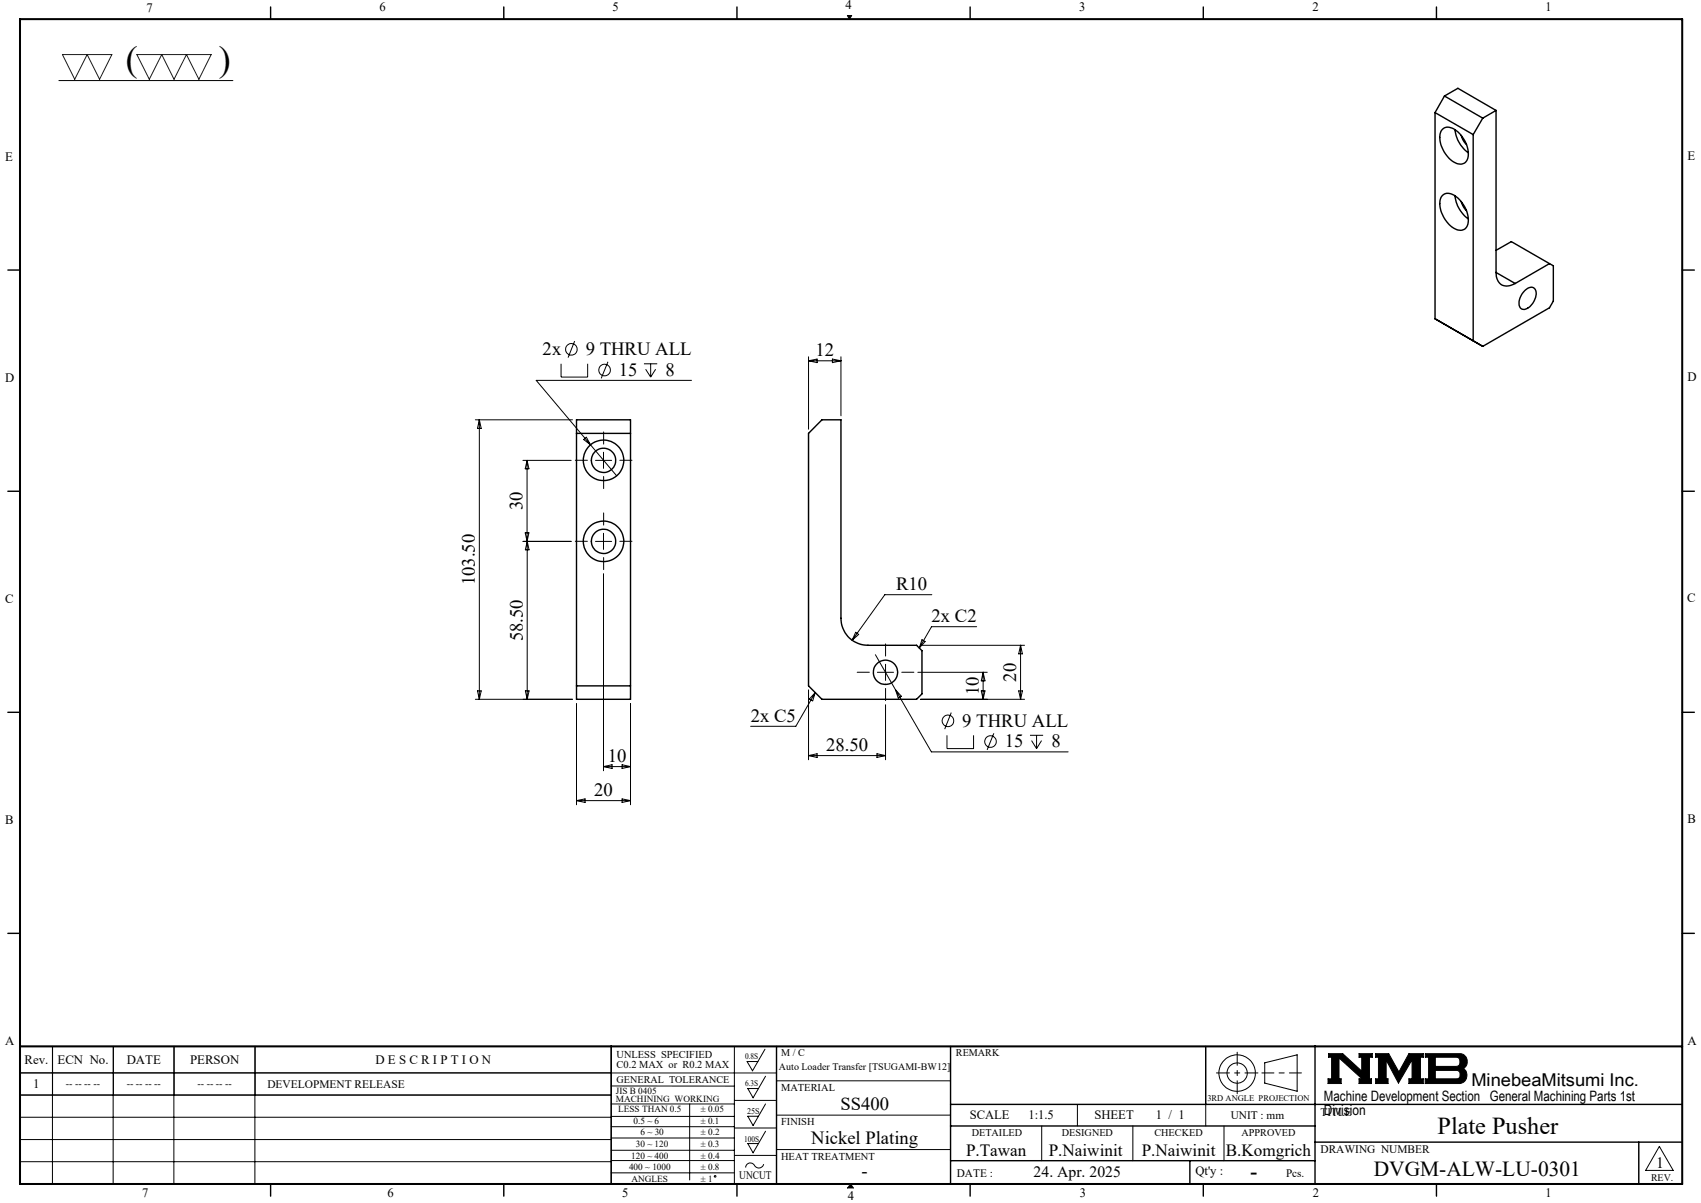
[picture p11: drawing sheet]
<svg xmlns="http://www.w3.org/2000/svg" width="420mm" height="297mm" viewBox="0 0 420 297" stroke-linecap="round" stroke-linejoin="round" font-family="sans-serif">
<g fill="none" stroke="#000" stroke-width=".25">
<path d="M14.5 19.9h43M209.2 3.8h1.1l-.6 .9zM138.5 89.8v3.3h6.6v-3.3M141.9 84.2l-1.6 4.1M150.1 89.3l-1.7 4.1M159 89.8h3.3M159.4 91.2l1.3 1.9M160.7 89.8v3.3M161.9 91.2l-1.2 1.9M170.7 93.9h-38.3l19.9 23.6M199.6 88.1v17.9M199.6 89.1h8"/>
<path d="M199.6 89.1l2.2-.5v.9zM205.5 88.6l2.1 .5-2.1 .4zM207.6 88.1v14.6M117.4 103.6h24M118.4 103.6v69M118.4 103.6l.4 2.2h-.9zM129.1 113.7h11.9M130.1 113.7v20M130.1 113.7l.5 2h-.9zM144.1 108.5l.7-.6 1 1.9zM147 113.7h4M149 111.7v3.9"/>
<path d="M129.1 133.7h11.9M129.7 131.5h.9l-.5 2.2zM130.2 133.7v38.9M130.2 133.7l.4 2h-.9zM147 133.7h4M149 131.7v3.9M149 141.6v48.7M211.3 156.1l.7 .5-1.6 1.5zM227.3 159.3h25.7M227.6 157.9l.8 .5-1.4 1.6zM230.1 146.8h-11.6l-8.1 11.3M241.2 154.7h-11.2l-3 5.3"/>
<path d="M252 159.3v13.3M252 159.3l.4 2.1h-.9zM117.4 172.6h24M117.9 170.6h.9l-.4 2zM129.7 170.6h.9l-.4 2zM142.3 173.7v25M155.7 173.7v25M199.6 170.3v17.3M201.3 171l-.6 2-.9-.4zM201.3 171l-4.8 8.3h-11.2M216.1 161.6l5 8.7M216.6 166h4"/>
<path d="M218.7 164v4M218.7 174v13.6M221.1 170.3l8.9 15.3h33.7M221.1 170.3l1.5 1.6-.8 .5zM226.6 166h17.2M227.3 172.6h25.7M234.9 175.9l-1.6 4.1M242.3 170.6h.9l-.5 2zM242.7 166v6.6M242.7 166l.5 2.1h-.9zM251.5 170.6h.9l-.4 2zM142.3 197.7h13.4"/>
<path d="M142.3 197.7l2.2-.5v.9zM149 189.3h6.7M149 189.3l2.1-.5v.9zM153.6 197.2l2.1 .5-2.1 .4zM153.6 188.8l2.1 .5-2.1 .4zM199.6 186.5l2.2-.4v.9zM199.6 186.5h19.1M216.5 186.1l2.2 .4-2.2 .5zM233.8 181.5v3.3h6.6v-3.3M245.4 181l-1.7 4.1M254.3 181.5h3.3M254.7 182.8l1.2 2"/>
<path d="M255.9 181.5v3.3M257.2 182.8l-1.3 2M13 258.3l-.1 34M27.9 258.3v34M28 258.3v12M42.9 258.3v34M43 258.3v12M62.9 258.3v34M63 258.3v12M181.3 258.3v34M188.9 259l-3.1 5.4-1.3-2.3h2.6M4.9 264.9h186.8"/>
<path d="M4.9 270.4h146M4.9 275.8h146M150.9 278.2h30.4M150.9 275.6h30.4M150.9 272.6h30.4M150.9 268.1h30.4M151 270.3h-146v-12h146l-.1 34M170.3 272.6v18.7M181.3 271.7h10.4M181.3 278.5h10.4M189 272.6l-3.1 5.3-1.3-2.3h2.7M189 279.3l-3.1 5.3-1.3-2.3h2.7"/>
<path d="M189 265.7l-3.1 5.3-1.3-2.3h2.7M191.7 266.8h43M191.7 275.3h43M257.2 278v8.6M266 272.7v5.3M279.7 278v8.6M297.7 272.7v5.3M302.2 278v8.6M312.3 262.4l8-2v9l-8-2zM328 260.1h3.5l4.7 4.3v-3.4h-.6v-.9h3.2v.9h-.7v5.3h.5v1.2h-3v-1.2h.7l-5.7-5.1v5.1h.6v1.2h-3.3v-1.2h.9v-5.3h-.8zM339.7 260.1h3.2l2.5 4.6 2.5-4.6h3.5v.9h-.7v5.3h.7v1.2h-3.5v-1.2h.8v-4.6l-3.4 5.7-3-5.7v4.6h.4v1.2h-3v-1.2h.7v-5.3h-.7zM351.9 260.1h8.4a1.97 1.97 0 0 1 1.9 1.5 1.97 1.97 0 0 1-.9 2.2 2.03 2.03 0 0 1 .8 2.2 2.03 2.03 0 0 1-1.8 1.5h-8.4v-1.2h.8v-5.3h-.8z"/>
<path d="M354.4 261h5.4l.6 .5 .1 1a.84 .84 0 0 1-.8 .8h-5.3zM354.4 264.3h5.4l.6 .4 .1 1a.79 .79 0 0 1-.8 .6h-5.3zM4.9 281.3h146M4.9 286.8h146M150.9 280.9h30.4M150.9 286.5h30.4M150.9 284h30.4M150.9 289.6h30.4M181.3 285.3h10.4M188.6 287.4a1.29 1.29 0 0 1-1.2 1 1.29 1.29 0 0 1-1.3-.9 1.14 1.14 0 0 0-1.3-.3 1.14 1.14 0 0 0-.7 1.1M191.7 283.8h43M210 292.3l.7 1"/>
<path d="M409.7 283l3.4 6h-6.8z"/>
<circle cx="141.1" cy="86.2" r="1.43"/>
<circle cx="149.3" cy="91.4" r="1.43"/>
<circle cx="234" cy="178" r="1.43"/>
<circle cx="244.6" cy="183.1" r="1.43"/>
<circle cx="305.5" cy="264.9" r="2.51"/>
<circle cx="305.5" cy="264.9" r="4.5"/>
<circle cx="176.6" cy="290.4" r=".2"/>
</g>
<path d="M311.6 264.9h9.7" fill="none" stroke="#000" stroke-width=".25" stroke-dasharray="15.2 1.3 1.3 1.3" stroke-dashoffset="12.3"/>
<path d="M305.5 259.8v10.2M300.4 264.9h10.2" fill="none" stroke="#000" stroke-width=".25" stroke-dasharray="15.2 1.3 1.3 1.3" stroke-dashoffset="12"/>
<g fill="none" stroke="#000" stroke-width=".35">
<path d="M66.8 1.7v3M124.4 1.7v3M182 1.7v3M239.5 1.7v3M297.1 1.7v3M354.7 1.7v3M354.3 27.8l9.4 5.4M354.3 27.8v50.9l11.8 6.8M356.2 31.9a2.51 2.51 0 0 1 3.5 .4 6.7 6.7 0 0 1 2.5 7.3 2.14 2.14 0 0 1-3.2 .4 7.4 7.4 0 0 1-3.3-7.2zM356.7 23.7l-2.4 4.1M356.7 23.7l9.4 5.5M356.7 23.7l3.3-1.9 9.4 5.5"/>
<path d="M359.3 32a8 8 0 0 0 3.2 5.7M360.8 33.4a4.5 4.5 0 0 0 1.3 2.3M363.7 33.2v50.9l2.4 1.4M366.1 29.2l-2.4 4M369.4 27.3l-3.3 1.9M369.4 27.3v40M356.2 48.3a2.78 2.78 0 0 1 3.8 .6 6.7 6.7 0 0 1 2.2 7 2.14 2.14 0 0 1-3.2 .4 7.4 7.4 0 0 1-3.3-7.2zM359.3 48.4a8 8 0 0 0 3.2 5.6M360.8 49.8l.5 1.2 .8 1M1.9 66.7h3M369.4 67.3a2.77 2.77 0 0 0 1 2.7 2.77 2.77 0 0 0 2.8 .4l.9-.4M369.4 61.8l3.8-2.1 9.4 5.4"/>
<path d="M369.4 67.3l4.7 2.7M376.5 71.8a1.6 1.6 0 0 1 2.6-.3 3.9 3.9 0 0 1-3 4.9 1.63 1.63 0 0 1-1-2.3l.6-1.4zM382.6 65.1l-8.5 4.9M382.6 65.1l.9 .5v8.7l-.9 1.7-16.5 9.5M415.4 66.7h3M142.3 103.6h13.4v69h-13.4zM142.3 107h13.4M203 103.6h4.6v49a6.6 6.6 0 0 0 6.7 6.7h12l1.3 1.4v10.6l-1.3 1.3h-23.3l-3.4-3.3v-62.3zM1.9 121.3h3M415.4 121.3h3M1.9 175.9h3M142.3 169.3h13.4"/>
<path d="M415.4 175.9h3M1.9 230.4h3M415.4 230.4h3M150.9 258.3v34M191.7 258.3v34M234.7 258.3v34M297.7 258.3v14.4M324.7 258.3v34M234.7 272.7h180.7M234.7 278h90M66.8 292.3v3M124.4 292.3v3"/>
<path d="M182 292.3v3M234.7 286.6h90M239.5 292.3v3M293.8 286.6v5.7M297.1 292.3v3M324.7 282h90.7M354.7 292.3v3M404.6 282v10.3"/>
<circle cx="149" cy="113.7" r="3"/>
<circle cx="149" cy="113.6" r="5"/>
<circle cx="149" cy="133.7" r="3"/>
<circle cx="149" cy="133.7" r="5"/>
<circle cx="218.6" cy="166" r="3"/>
</g>
<path d="M4.9 4.7h410.5v287.6h-410.5zM4.9 258.3h410.5" fill="none" stroke="#000" stroke-width=".5"/>
<path d="M210 292.3l-.7 1h1.4" fill="none" stroke="#00f" stroke-width=".25"/>
<g fill="#000">
<path d="M210 292.3l.7 1h-1.4z"/>
<path d="M209.2 3.8l.5 .9 .6-.9zM328 260.1v.9h.8v5.3h-.9v1.2h3.3v-1.2h-.6v-5.1l5.7 5.1h-.7v1.2h3v-1.2h-.5v-5.3h.7v-.9h-3.2v.9h.6v3.4l-4.7-4.3zM351.9 260.1v.9h.8v5.3h-.8v1.2h8.6l.7-.2 .6-.5 .4-.8v-.8l-.3-.8-.6-.6 .8-.8 .2-1.3-.5-.9-.5-.5-.6-.2zM354.4 264.3h5.4l.6 .4 .1 1-.6 .6h-5.5zM354.4 261l5.5 .1 .5 .5v1.1l-.3 .5-.3 .1h-5.4zM339.7 260.1v.9h.7v5.3h-.7v1.2h3v-1.2h-.4v-4.6l3 5.7 3.4-5.7v4.6h-.8v1.2h3.5v-1.2h-.7v-5.3h.7v-.9h-3.5l-2.5 4.6-2.5-4.6z" fill-rule="evenodd"/>
</g>
<path d="M145 113.6h-3M149 109.6v-3M149 117.6v3M153 113.6h3M145 133.6h-3M149 129.6v-3M149 137.6v3M153 133.6h3M214.7 166h-3M218.7 162v-3M218.7 170v3M222.7 166h3" fill="none" stroke="#000" stroke-width=".25" stroke-dasharray="15.2 1.3 1.3 1.3"/>
<path d="M15.4 13.5h12.2l-3 6.1-3.1-6.1-3 6.1zM33.8 13.5h18.3l-3 6.1-3.1-6.1-3 6.1-3.1-6.1-3 6.1z" fill="none" stroke="#191924" stroke-width=".25"/>
<g font-size="8.8">
<text x="31.1" y="17.4">(</text>
<text x="54" y="17.6">)</text>
</g>
<text font-size="6" x="354.9" y="280">Plate Pusher</text>
<text font-size="5.3" x="339.2" y="290.4">DVGM-ALW-LU-0301</text>
<text font-size="4.9" x="308.8" y="290.9">-</text>
<g font-size="4.6">
<text x="134" y="87.7">2x</text>
<text x="144.6" y="87.7">9 THRU ALL</text>
<text x="201.3" y="88">12</text>
<text x="152.8" y="92.8">15</text>
<text x="164.3" y="92.8">8</text>
<text x="129.1" y="125.9" transform="rotate(-90 129.1 125.9)">30</text>
<text x="117.3" y="144.5" transform="rotate(-90 117.3 144.5)">103.50</text>
<text x="221.2" y="145.7">R10</text>
<text x="230" y="153.6">2x C2</text>
<text x="129.1" y="158.3" transform="rotate(-90 129.1 158.3)">58.50</text>
<text x="241.7" y="171.6" transform="rotate(-90 241.7 171.6)">10</text>
<text x="250.9" y="168.3" transform="rotate(-90 250.9 168.3)">20</text>
<text x="185.4" y="178.2">2x C5</text>
<text x="237.6" y="179.4">9 THRU ALL</text>
<text x="204" y="185.4">28.50</text>
<text x="248.1" y="184.5">15</text>
<text x="259.6" y="184.5">8</text>
<text x="150.1" y="188.2">10</text>
<text x="146.7" y="196.6">20</text>
<text x="207.5" y="274.1">SS400</text>
<text x="200.3" y="282.4">Nickel Plating</text>
<text x="212.8" y="290.6">-</text>
</g>
<text font-size="4.4" x="363.3" y="268.2">MinebeaMitsumi Inc.</text>
<g font-size="4.2">
<text x="238.5" y="285.5">P.Tawan</text>
<text x="258.9" y="285.5">P.Naiwinit</text>
<text x="281.9" y="285.5">P.Naiwinit</text>
<text x="302.7" y="285.5">B.Komgrich</text>
</g>
<g font-size="3.9">
<text x="255.2" y="290.6">24. Apr. 2025</text>
<text x="408.9" y="288.2">1</text>
</g>
<g font-size="3.5">
<text x="326.9" y="271.7">Machine Development Section General Machining Parts 1st</text>
<text x="326.9" y="275.3">Division</text>
</g>
<g font-size="3.2">
<text x="36.1" y="2.9">7</text>
<text x="93.7" y="2.8">6</text>
<text x="151.3" y="2.8">5</text>
<text x="208.8" y="2.2">4</text>
<text x="266.5" y="2.8">3</text>
<text x="324.1" y="2.8">2</text>
<text x="381.6" y="2.8">1</text>
<text x="1.3" y="39.8">E</text>
<text x="416.6" y="39.5">E</text>
<text x="1.3" y="94.3">D</text>
<text x="416.6" y="94.1">D</text>
<text x="1.3" y="148.9">C</text>
<text x="416.6" y="148.7">C</text>
<text x="1.3" y="203.6">B</text>
<text x="416.6" y="203.3">B</text>
<text x="416.6" y="258">A</text>
<text x="1.3" y="258.1">A</text>
<text x="6.1" y="262.7">Rev.</text>
<text x="14.2" y="262.7">ECN No.</text>
<text x="31.3" y="262.7">DATE</text>
<text x="46.9" y="262.7">PERSON</text>
<text x="92.7" y="262.7">D E S C R I P T I O N</text>
<text x="8.2" y="268.7">1</text>
<text x="239.4" y="276.2">SCALE</text>
<text x="253.9" y="276.2">1:1.5</text>
<text x="270.2" y="276.2">SHEET</text>
<text x="285.4" y="276.2">1 / 1</text>
<text x="295.2" y="290.1">Qt'y :</text>
<text x="35.1" y="295.5">7</text>
<text x="95.7" y="295.6">6</text>
<text x="153.6" y="295.6">5</text>
<text x="209.3" y="296.3">4</text>
<text x="266.6" y="295.6">3</text>
<text x="324.2" y="295.6">2</text>
<text x="381.6" y="295.6">1</text>
</g>
<g font-size="2.8">
<text x="66" y="268.6">DEVELOPMENT RELEASE</text>
<text x="326" y="275.4">TITLE</text>
<text x="303.9" y="276.2">UNIT : mm</text>
<text x="326" y="284.7">DRAWING NUMBER</text>
<text x="182.5" y="291.2">UNCUT</text>
<text x="236.3" y="290.7">DATE :</text>
<text x="317.6" y="290.6">Pcs.</text>
</g>
<g font-size="2.6">
<text x="152.2" y="261.3">UNLESS SPECIFIED</text>
<text x="152.2" y="263.7">C0.2 MAX or R0.2 MAX</text>
<text x="192.9" y="269.4">MATERIAL</text>
<text x="192.9" y="277.7">FINISH</text>
<text x="192.9" y="286.3">HEAT TREATMENT</text>
</g>
<g font-size="2.5">
<text x="192.9" y="260.7">M / C</text>
<text x="236" y="260.7">REMARK</text>
<text x="16.3" y="268.5">-- -- -- --</text>
<text x="31.3" y="268.5">-- -- -- --</text>
<text x="48.8" y="268.5">-- -- -- --</text>
<text x="152.3" y="267.3">GENERAL TOLERANCE</text>
<text x="192.3" y="264.2">Auto Loader Transfer [TSUGAMI-BW12]</text>
<text x="239.9" y="280.5">DETAILED</text>
<text x="262.2" y="280.5">DESIGNED</text>
<text x="285.1" y="280.5">CHECKED</text>
<text x="306.6" y="280.5">APPROVED</text>
<text x="407.7" y="291.5">REV.</text>
</g>
<g font-size="2.3">
<text x="152.1" y="270">JIS B 0405</text>
<text x="152.1" y="272.1">MACHINING WORKING</text>
<text x="152.7" y="274.6">LESS THAN 0.5</text>
<text x="173" y="274.6">± 0.05</text>
<text x="156.4" y="277.4">0.5 ~ 6</text>
<text x="158.1" y="280.3">6 ~ 30</text>
<text x="173" y="277.4">± 0.1</text>
<text x="173" y="280.3">± 0.2</text>
<text x="155.9" y="286">120 ~ 400</text>
<text x="157" y="283.2">30 ~ 120</text>
<text x="173" y="283.2">± 0.3</text>
<text x="173" y="286">± 0.4</text>
<text x="155.3" y="288.9">400 ~ 1000</text>
<text x="155.9" y="291.7">ANGLES</text>
<text x="173" y="288.9">± 0.8</text>
<text x="173" y="291.7">± 1</text>
</g>
<g font-size="2.1">
<text x="184" y="261.5">0.8S</text>
<text x="184" y="268.1">6.3S</text>
<text x="184.5" y="275">25S</text>
<text x="298.1" y="271.8">3RD ANGLE PROJECTION</text>
<text x="183.7" y="281.9">100S</text>
</g>
</svg>
